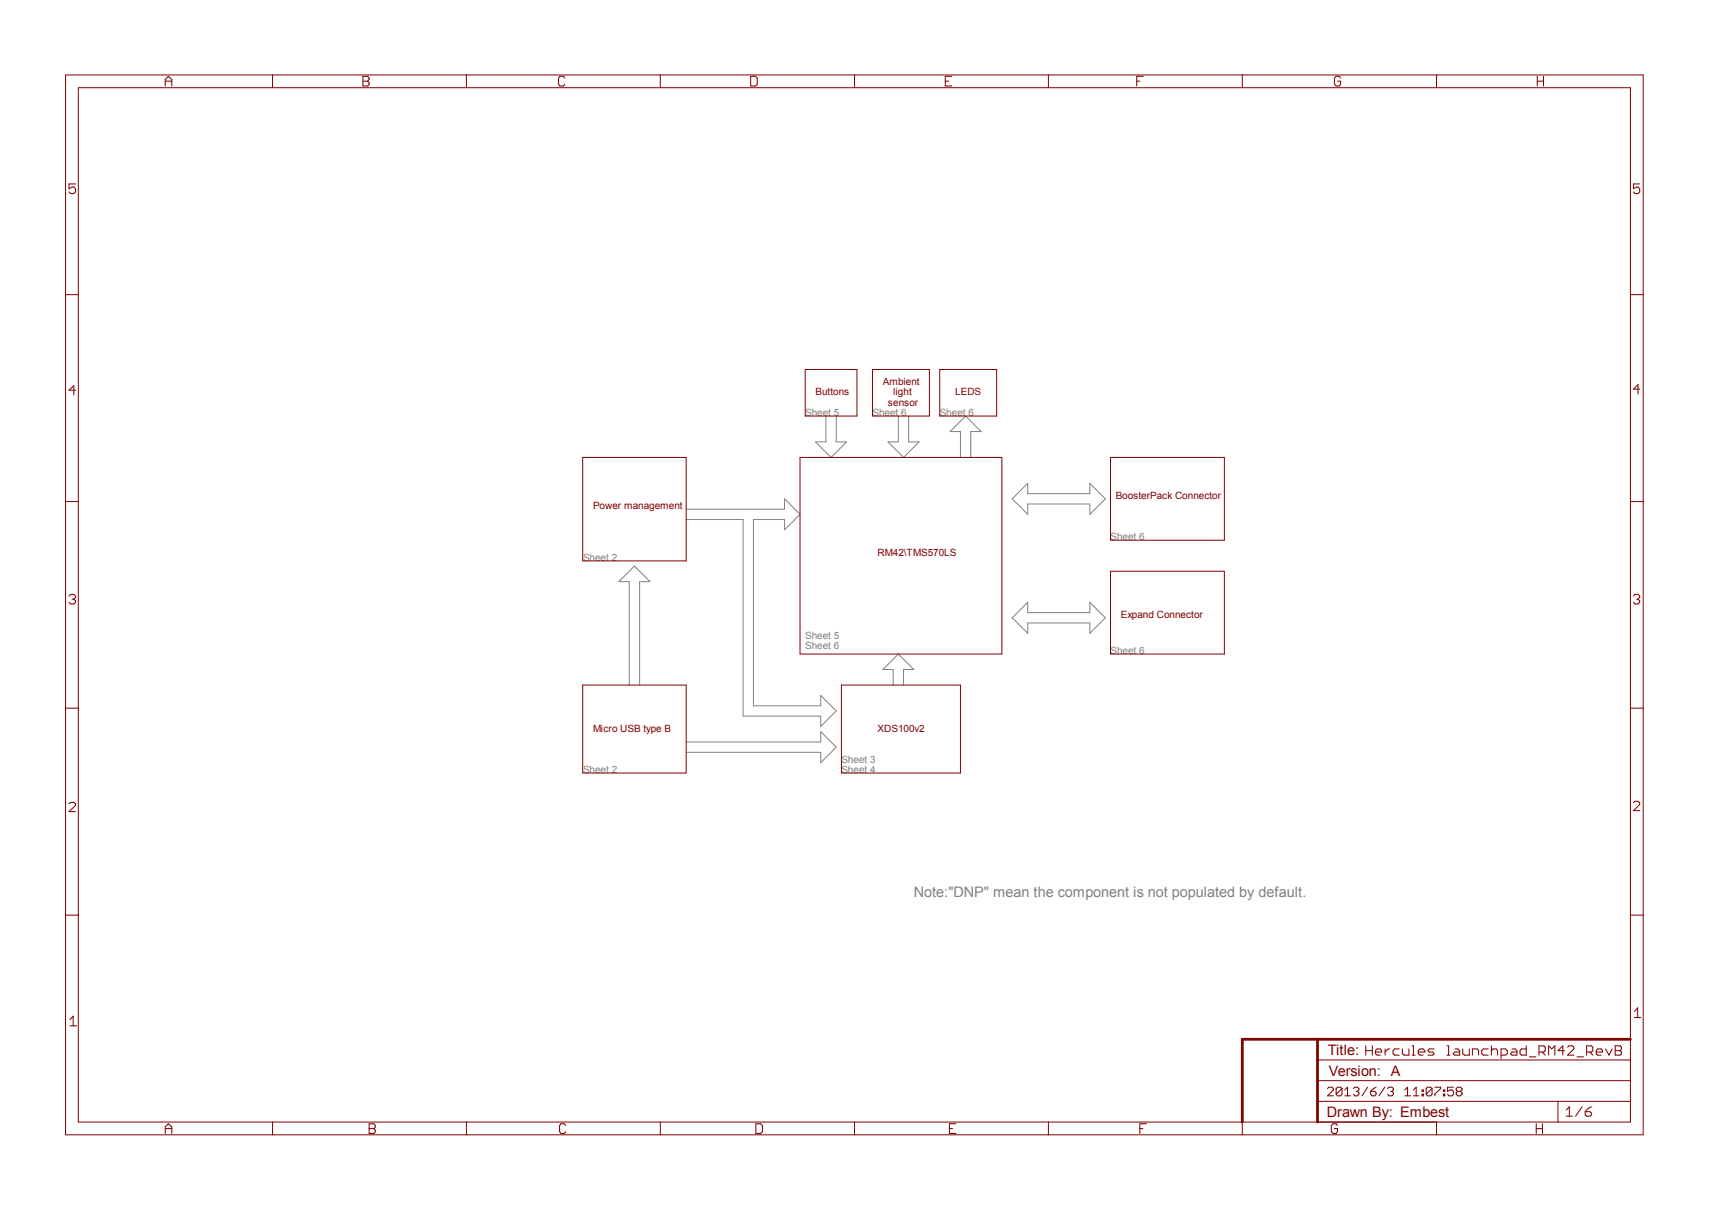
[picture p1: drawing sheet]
<svg xmlns="http://www.w3.org/2000/svg" width="420mm" height="297mm" viewBox="0 0 420 297" stroke-linecap="round" stroke-linejoin="round" font-family="sans-serif">
<path d="M202.7 102.1v6.4h-2.5l3.8 3.8 3.8-3.8h-2.6v-6.4M220.5 102.1v6.4h-2.6l3.8 3.8 3.9-3.8h-2.6v-6.4M235.7 112.3v-6.4h-2.5l3.8-3.8 3.8 3.8h-2.5v6.4M168.4 125h24.1v-2.5l3.8 3.8-3.8 3.8v-2.6h-7.6v45.8h16.5v-2.6l3.8 3.8-3.8 3.8v-2.5h-19v-48.3h-14M248.4 122.5l3.8-3.9v2.6h15.3v-2.6l3.8 3.9-3.8 3.8v-2.6h-15.3v2.6zM248.4 151.7l3.8-3.8v2.5h15.3v-2.5l3.8 3.8-3.8 3.8v-2.6h-15.3v2.6zM154.4 168.2v-25.4h-2.5l3.8-3.8 3.8 3.8h-2.5v25.4M219.2 168.2v-3.8h-2.5l3.8-3.8 3.8 3.8h-2.6v3.8M168.4 182.1h33v-2.5l3.8 3.8-3.8 3.8v-2.5h-33" fill="none" stroke="#808080" stroke-width=".25"/>
<g fill="none" stroke="#800000" stroke-width=".25">
<path d="M16.1 18.4h387.2v260.2h-387.2zM40.6 19.9h1.6M66.9 18.4v3.1M89.1 18.7h1.2l.3 .5v.3l-.3 .4 .3 .4v.4l-.3 .4h-1.2zM89.1 19.9h1.2M114.5 18.4v3.1M138.6 19.2l-.3-.5h-.9l-.3 .5v1.5l.3 .4h.9l.3-.4M162.1 18.4v3.1M184.2 18.7h1.2l.4 .5v1.5l-.4 .4h-1.2zM209.7 18.4v3.1M232 19.9h.8M233.6 18.7h-1.6v2.4h1.6"/>
<path d="M257.3 18.4v3.1M279 19.9h.7M280.6 18.7h-1.6v2.4M304.9 18.4v3.1M329 19.2l-.3-.5h-.8l-.4 .5v1.5l.4 .4h.8l.3-.4v-.8h-.7M352.6 18.4v3.1M377.3 18.7v2.4M377.3 19.9h1.5M378.8 18.7v2.4M19.2 21.5h380.9v253.9h-380.9zM40.6 21.1v-1.6l.7-.8 .9 .8v1.6M18.5 45.2h-1.6v1.1l.8-.4h.4l.4 .4v.8l-.4 .4h-.7l-.5-.4"/>
<path d="M402.4 45.2h-1.5v1.1l.8-.4h.3l.4 .4v.8l-.4 .4h-.8l-.3-.4M16.1 72.3h3.1M400.1 72.3h3.2M18.5 95.8h-1.6l1.2-1.1v2.3M197.6 90.7h12.7v11.4h-12.7zM214.1 90.7h14v11.4h-14zM230.6 90.7h14v11.4h-14zM402.4 95.5h-1.5l1.1-1.1v2.3M143 112.3h25.4v25.4h-25.4zM196.3 112.3h49.6v48.3h-49.6zM272.5 112.3h28v20.3h-28zM16.1 123.1h3.1"/>
<path d="M400.1 123.1h3.2M16.9 146.3l.5-.4h.7l.4 .4v.4l-.4 .4M17.7 147.1h.4M18.1 147.1l.4 .4v.4l-.4 .4h-.7l-.5-.4M272.5 140.2h28v20.4h-28zM400.9 146.3l.3-.4h.8l.4 .4v.4l-.4 .4M401.7 147.1h.3M402 147.1l.4 .4v.4l-.4 .4h-.8l-.3-.4M16.1 173.8h3.1M143 168.2h25.4v21.6h-25.4zM206.5 168.2h29.2v21.6h-29.2zM400.1 173.8h3.2"/>
<path d="M16.9 197.3l.5-.3h.7l.4 .3v.4l-1.6 1.5h1.6M400.9 197l.3-.3h.8l.4 .3v.5l-1.5 1.5h1.5M16.1 224.6h3.1M400.1 224.6h3.2M17.2 250.3l.7-.8v2.3M17.2 251.8h1.6M335.2 256.7v2.3M335.2 257.9h1.6M336.8 256.7v2.3M337.6 258.3h1.5v-.4l-.3-.4h-.8l-.4 .4v.8l.4 .3h.8M339.9 257.5v1.5M341 257.5h-.3l-.8 .8"/>
<path d="M343.4 257.5h-1.2l-.3 .4v.8l.3 .3h1.2M344.2 257.5v1.2l.4 .3h1.2v-1.5M346.5 259h.8M346.5 256.7h.4v2.3M348.1 258.3h1.6v-.4l-.5-.4h-.7l-.4 .4v.8l.4 .3h.7M352 257.5h-1.2l-.4 .4 .4 .4h.8l.4 .4-.4 .3h-1.2M355.1 259h.8M355.1 256.7h.4v2.3M357 257.5h.8l.4 .4v1.1h-1.2l-.4-.3 .4-.4h1.2M359 257.5v1.2l.4 .3h1.2v-1.5M361.4 259v-1.5h1.1l.4 .4v1.1M365.3 257.5h-1.2l-.5 .4v.8l.5 .3h1.2"/>
<path d="M366 257.9l.4-.4h.8l.3 .4v1.1M366 256.7v2.3M368.4 259h1.1l.4-.3v-.8l-.4-.4h-1.1v2.4M371.1 257.5h.8l.4 .4v1.1h-1.2l-.4-.3 .4-.4h1.2M374.6 256.7v2.3h-1.2l-.4-.3v-.8l.4-.4h1.2M375.3 259.4h1.6M377.7 258.3h1.2l.3-.4v-.8l-.3-.4h-1.2v2.3M378.5 258.3l.7 .7M380.1 259v-2.3l.7 .8 .8-.8v2.3M384 257.9h-1.6l1.1-1.2v2.3M384.7 257.1l.4-.4h.8l.3 .4v.4l-1.5 1.5h1.5M387 259.4h1.6"/>
<path d="M389.4 258.3h1.2l.3-.4v-.8l-.3-.4h-1.2v2.3M390.1 258.3l.8 .7M391.8 258.3h1.5v-.4l-.4-.4h-.8l-.3 .4v.8l.3 .3h.8M394 257.5l.9 1.5 .7-1.5M396.4 257.9h1.2M396.4 256.7h1.2l.3 .4v.4l-.3 .4 .3 .4v.4l-.3 .3h-1.2zM401.2 248.3l.7-.9v2.4M401.2 249.8h1.5M40.6 278.2v-1.6l.7-.7 .9 .7v1.6M40.6 277.1h1.6M66.9 275.4v3.2M90.6 277.1h1.2"/>
<path d="M90.6 275.9h1.2l.3 .4v.3l-.3 .5 .3 .4v.3l-.3 .4h-1.2zM114.5 275.4v3.2M138.9 276.3l-.4-.4h-.8l-.4 .4v1.5l.4 .4h.8l.4-.4M162.1 275.4v3.2M185.5 275.9h1.2l.4 .4v1.5l-.4 .4h-1.2zM209.7 275.4v3.2M233 277.1h.8M234.6 275.9h-1.6v2.3h1.6M257.3 275.4v3.2M279.7 277.1h.8M281.3 275.9h-1.6v2.3M304.9 275.4v3.2"/>
<path d="M323.3 270.4h76.8M323.3 265.3h76.8M323.3 260.2h76.8M325.8 267.2l.3-.3h.8l.3 .3v.4l-1.4 1.4h1.4M328.3 276.3l-.4-.4h-.7l-.5 .4v1.5l.5 .4h.7l.4-.4v-.7h-.8M329.4 267.2v1.4l-.4 .4h-.7l-.4-.4M329.4 267.2l-.4-.3h-.7l-.4 .3v1.4M329.4 267.2l-1.5 1.4M330 269h1.5M330 267.6l.7-.7v2.1M332.1 267.2l.4-.3h.7l.3 .3v.4l-.3 .3M332.8 267.9h.4"/>
<path d="M333.2 267.9l.3 .4v.3l-.3 .4h-.7l-.4-.4M335.6 266.9l-1.3 2.1M336.4 267.9h1l.3 .4v.3l-.3 .4h-.7l-.3-.4zM337.7 266.9l-.6 .3-.7 .7M339.9 266.9l-1.5 2.1M340.5 267.2l.4-.3h.7l.4 .3v.4l-.4 .3M341.3 267.9h.3M341.6 267.9l.4 .4v.3l-.4 .4h-.7l-.4-.4M344.8 269h1.4M344.8 267.6l.6-.7v2.1M346.9 269h1.3M346.9 267.6l.7-.7v2.1"/>
<path d="M349 268.6h.3v.4h-.3zM349 267.6h.3v.3h-.3zM351.5 267.2v1.4l-.4 .4h-.7l-.4-.4M351.5 267.2l-.4-.3h-.7l-.4 .3v1.4M351.5 267.2l-1.5 1.4M352.1 266.9h1.5v.3l-1.5 1.4v.4M352.6 275.4v3.2M354.2 268.6h.4v.4h-.4zM354.2 267.6h.4v.3h-.4zM356.7 266.9h-1.4v1l.6-.3h.5l.3 .3v.7l-.3 .4h-.8l-.3-.4M357.7 267.9l-.3 .4v.3l.3 .4h.7l.4-.4v-.3l-.4-.4M357.7 267.9l-.3-.3v-.4l.3-.3h.7l.4 .3v.4l-.4 .3"/>
<path d="M357.7 267.9h.7M377 277.1h1.5M377 275.9v2.3M378.5 275.9v2.3M382.4 270.4v5M384.4 272.5l.7-.8v2.3M384.4 274h1.5M388.3 271.7l-1.6 2.3M389 272.9h1.2l.4 .3v.5l-.4 .3h-.8l-.4-.3zM390.6 271.7l-.8 .4-.8 .8"/>
</g>
<path d="M323.3 255.1v20.3M400.1 255.1h-95.2v20.3" fill="none" stroke="#800000" stroke-width=".68"/>
<text font-size="3.6" fill="#808080" x="224.3" y="220.2">Note:&quot;DNP&quot; mean the component is not populated by default.</text>
<g font-size="3.6" fill="#800000">
<text x="325.9" y="259">Title:</text>
<text x="326.1" y="264.1">Version: A</text>
<text x="325.6" y="274.3">Drawn By: Embest</text>
</g>
<g font-size="2.5" fill="#800000">
<text x="216.7" y="94.5">Ambient</text>
<text x="200.2" y="97.1">Buttons</text>
<text x="217.9" y="99.6">sensor</text>
<text x="219.2" y="97.1">light</text>
<text x="234.4" y="97.1">LEDS</text>
<text x="145.5" y="125">Power management</text>
<text x="273.8" y="122.5">BoosterPack Connector</text>
<text x="215.4" y="136.4">RM42\TMS570LS</text>
<text x="275.1" y="151.7">Expand Connector</text>
<text x="145.5" y="179.6">Micro USB type B</text>
<text x="215.4" y="179.6">XDS100v2</text>
</g>
<g font-size="2.5" fill="#808080">
<text x="197.6" y="102.1">Sheet 5</text>
<text x="214.1" y="102.1">Sheet 6</text>
<text x="230.6" y="102.1">Sheet 6</text>
<text x="143.1" y="137.7">Sheet 2</text>
<text x="272.5" y="132.6">Sheet 6</text>
<text x="197.6" y="156.7">Sheet 5</text>
<text x="197.6" y="159.3">Sheet 6</text>
<text x="272.5" y="160.6">Sheet 6</text>
<text x="143.1" y="189.8">Sheet 2</text>
<text x="206.5" y="187.2">Sheet 3</text>
<text x="206.5" y="189.8">Sheet 4</text>
</g>
</svg>
